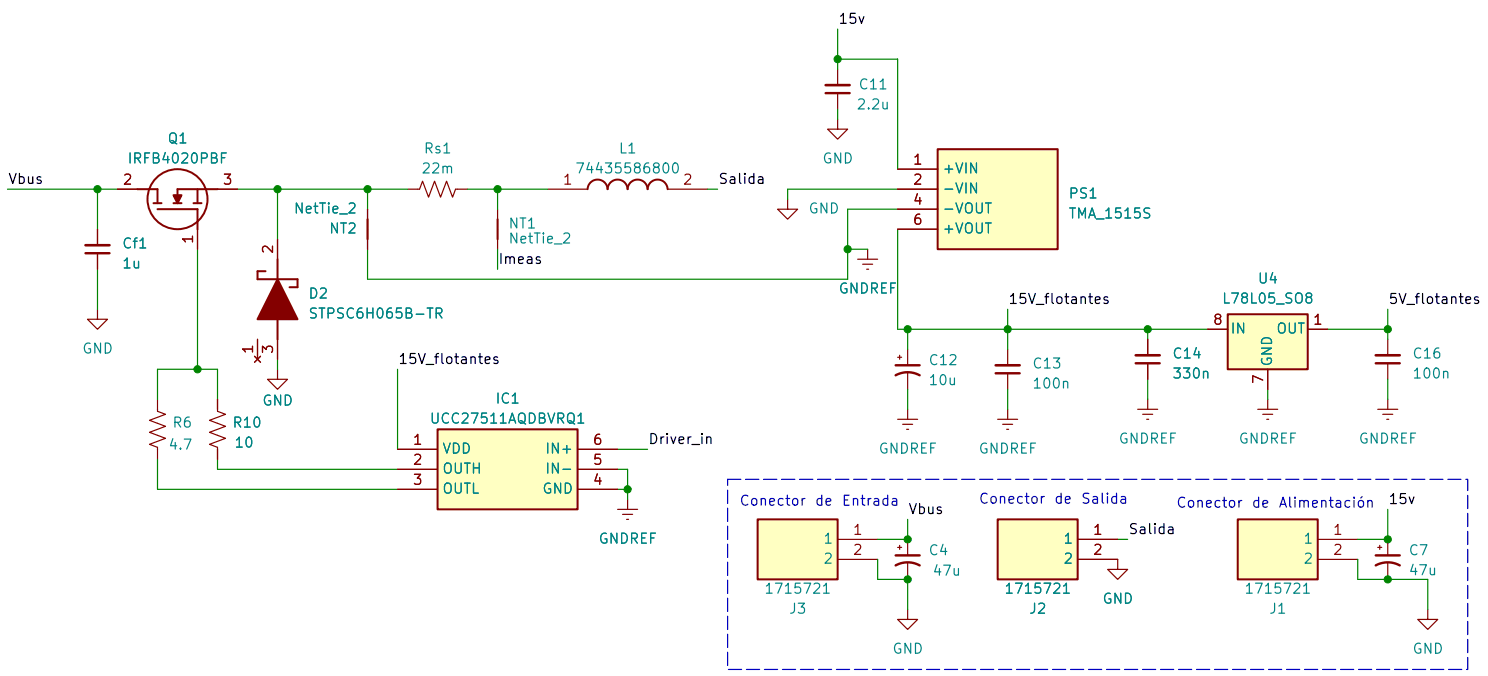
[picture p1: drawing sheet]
<svg xmlns="http://www.w3.org/2000/svg" width="189mm" height="86mm" viewBox="0 0 189 86" stroke-linecap="round" stroke-linejoin="round" font-family="sans-serif">
<path d="M12.4 39.3v1.2h1.2l-1.2 1.3-1.3-1.3h1.3M14.9 24h2.6M25.1 29.1v2.5M27.6 24h2.6M51.7 24h1.6l.4-1 .7 2 .8-2 .7 2 .8-2 .8 2 .3-1h1.6M20 50.7v1.5l1 .4-2 .7 2 .8-2 .8 2 .7-2 .8 1 .4v1.5M27.6 50.7v1.5l1 .4-2 .7 2 .8-2 .8 2 .7-2 .8 1 .4v1.5M35.2 46.9v1.2h1.3l-1.3 1.3-1.2-1.3h1.2M174.9 52h2.6M175.6 52.6h1.2M176.1 53.2h.2M176.2 50.7v1.3" fill="none" stroke="#840000" stroke-width=".15"/>
<g fill="none" stroke="#840000" stroke-width=".25">
<path d="M17.5 24h2.5v1.8M19.5 25.8h1M20 26.6h5.1v2.5M22 25.8h1M24.6 25.8h1M25.1 24v1.8M27.6 24h-5.1v1.8"/>
<circle cx="22.5" cy="25.3" r="3.8"/>
</g>
<path d="M22 24.8h1l-.5 1z" fill="#840000" stroke="#840000" stroke-width=".25"/>
<path d="M157.2 65.9h10.1v7.6h-10.1z" fill="#ffffc2"/>
<path d="M33.7 34.4h-1v1h5.1v1.1h-1M35.2 32.9v2.5M35.2 40.5v2.6M157.2 65.9h10.1v7.6h-10.1z" fill="none" stroke="#840000" stroke-width=".25"/>
<g fill="none" stroke="#840000" stroke-width=".15">
<path d="M12.4 29.1v2M12.4 32.1v2.1M35.2 30.4v2.5M108.9 32.9h2.5M109.5 33.5h1.3M110 34.2h.3M110.2 31.6v1.3M32.3 45.2l.8 .8M32.7 43.1v2.5M33.1 45.2l-.8 .8M35.2 43.1v2.5M167.3 68.5h5.1"/>
<path d="M167.3 71h5.1M174.9 69.5h.5M175.2 69.2v.5M176.2 68.5v2M176.2 71.5v2M181.3 77.4v1.2h1.3l-1.3 1.3-1.3-1.3h1.3"/>
</g>
<path d="M35.2 35.4l2.6 5.1h-5.1z" fill="#840000" stroke="#840000" stroke-width=".25"/>
<path d="M10.9 32.1h3M174.7 71.8a3.2 3.2 0 0 1 3 0M174.7 70.5h3" fill="none" stroke="#840000" stroke-width=".3"/>
<path d="M10.9 31.1h3" fill="none" stroke="#840000" stroke-width=".33"/>
<path d="M126.7 65.9h10.1v7.6h-10.1z" fill="#ffffc2"/>
<path d="M126.7 65.9h10.1v7.6h-10.1z" fill="none" stroke="#840000" stroke-width=".25"/>
<path d="M136.8 68.5h5.1M136.8 71h5.1" fill="none" stroke="#840000" stroke-width=".15"/>
<path d="M55.6 54.5h17.7v10.2h-17.7z" fill="#ffffc2"/>
<path d="M46.7 27.8v2.6M63.2 27.8v2.6M74.6 24a1.27 1.27 0 0 1 1.3-1.2 1.27 1.27 0 0 1 1.2 1.2 1.27 1.27 0 0 1 1.3-1.2 1.27 1.27 0 0 1 1.3 1.2 1.27 1.27 0 0 1 1.3-1.2 1.27 1.27 0 0 1 1.2 1.2 1.27 1.27 0 0 1 1.3-1.2 1.27 1.27 0 0 1 1.3 1.2M55.6 54.5h17.7v10.2h-17.7z" fill="none" stroke="#840000" stroke-width=".25"/>
<g fill="none" stroke="#840000" stroke-width=".15">
<path d="M46.7 26.6v5M63.2 26.6v5M69.5 24h5.1M84.8 24h5M100 25.3v1.3h-1.3l1.3 1.2 1.3-1.2h-1.3M50.5 57h5.1M50.5 59.6h5.1M73.3 57h5.1M73.3 59.6h5.1M114 53.2h2.5M114 45.3h.5M114.2 45.1v.5"/>
<path d="M114.6 53.9h1.3M115.1 54.5h.3M115.2 44.3v2.1M115.2 47.4v2M115.2 52v1.2M50.5 62.1h5.1M73.3 62.1h5.1M78.4 64.7h2.6M79.1 65.3h1.2M79.6 65.9h.2M79.7 63.4v1.3M114 69.5h.5"/>
<path d="M114.2 69.2v.5M115.2 77.4v1.2h1.3l-1.3 1.3-1.2-1.3h1.2M115.2 68.5v2M115.2 71.5v2"/>
</g>
<path d="M113.7 47.6a3.2 3.2 0 0 1 3.1 0M113.7 46.4h3.1M113.7 71.8a3.2 3.2 0 0 1 3.1 0M113.7 70.5h3.1" fill="none" stroke="#840000" stroke-width=".3"/>
<path d="M96.2 65.9h10.2v7.6h-10.2z" fill="#ffffc2"/>
<path d="M96.2 65.9h10.2v7.6h-10.2z" fill="none" stroke="#840000" stroke-width=".25"/>
<path d="M106.4 15.1v1.3h-1.3l1.3 1.3 1.2-1.3h-1.2M106.4 8.8v2M106.4 11.8v2.1M106.4 68.5h5M106.4 71h5" fill="none" stroke="#840000" stroke-width=".15"/>
<path d="M104.8 11.8h3.1" fill="none" stroke="#840000" stroke-width=".3"/>
<path d="M104.8 10.8h3.1" fill="none" stroke="#840000" stroke-width=".33"/>
<path d="M119.1 18.9h15.2v12.7h-15.2z" fill="#ffffc2"/>
<path d="M119.1 18.9h15.2v12.7h-15.2z" fill="none" stroke="#840000" stroke-width=".25"/>
<g fill="none" stroke="#840000" stroke-width=".15">
<path d="M114 21.5h5.1M114 24h5.1M114 26.6h5.1M114 29.1h5.1M126.7 53.2h2.5M127.3 53.9h1.3M127.8 54.5h.3M127.9 44.3v2.1M127.9 47.4v2M127.9 52v1.2M144.5 52h2.5M145.1 52.6h1.3"/>
<path d="M145.6 53.2h.3M145.7 43.1v2M145.7 46.1v2M145.7 50.7v1.3M159.7 52h2.5M160.3 52.6h1.3M160.8 53.2h.3M161 50.7v1.3M176.2 43.1v2M176.2 46.1v2M141.9 71v1.3h1.3l-1.3 1.2-1.3-1.2h1.3"/>
</g>
<path d="M126.4 47.4h3.1M144.2 46.1h3.1M174.7 46.1h3" fill="none" stroke="#840000" stroke-width=".3"/>
<path d="M126.4 46.4h3.1M144.2 45.1h3.1M174.7 45.1h3" fill="none" stroke="#840000" stroke-width=".33"/>
<path d="M155.9 39.9h10.1v7h-10.1z" fill="#ffffc2"/>
<path d="M155.9 39.9h10.1v7h-10.1z" fill="none" stroke="#840000" stroke-width=".25"/>
<g fill="none" stroke="#840000" stroke-width=".15">
<path d="M12.4 29.1v2M12.4 32.1v2.1M14.9 24h2.6M25.1 29.1v2.5M27.6 24h2.6M35.2 30.4v2.5M46.7 26.6v5M114 24h5.1M114 21.5h5.1M114 26.6h5.1M114 29.1h5.1M27.6 50.7v1.3"/>
<path d="M27.6 57v1.3M32.3 45.2l.8 .8M32.7 43.1v2.5M33.1 45.2l-.8 .8M35.2 43.1v2.5M50.5 57h5.1M50.5 59.6h5.1M73.3 57h5.1M73.3 59.6h5.1M145.7 43.1v2M145.7 46.1v2M153.3 41.8h2.6"/>
<path d="M161 46.9v2.5M166 41.8h2.6M50.5 62.1h5.1M73.3 62.1h5.1M136.8 68.5h5.1M136.8 71h5.1"/>
</g>
<g fill="none" stroke="#008400" stroke-width=".15">
<path d="M106.4 7.5h7.6v14M106.4 3.7v5.1M106.4 13.9v1.2M.9 24h14M12.4 24v5.1M12.4 34.2v5.1M25.1 31.6v15.3M30.2 24h21.5M35.2 24v6.4M46.7 24v2.6M59.4 24h10.1M63.2 24v2.6"/>
<path d="M63.2 31.6v2.6M89.8 24h1.3M107.6 31.6h2.6M114 26.6h-6.4v8.8h-60.9v-3.8M114 24h-14v1.3M114 29.1v12.7h39.3M127.9 39.3v5M176.2 39.3v3.8M20 58.3v3.8h30.5M20 50.7v-3.8h7.6v3.8M27.6 58.3v1.3h22.9M35.2 45.6v1.3"/>
<path d="M50.5 46.9v10.1M78.4 57h3.8M78.4 59.6h1.3v3.8M115.2 41.8v2.5M115.2 49.4v2.6M127.9 49.4v2.6M145.7 41.8v1.3M145.7 48.1v2.6M161 49.4v1.3M168.6 41.8h7.6M176.2 48.1v2.6M78.4 62.1h1.3"/>
<path d="M111.4 71v2.5h3.8v3.9M115.2 65.9v2.6h-3.8M141.9 68.5h1.3M172.4 71v2.5h8.9v3.9M176.2 64.7v3.8h-3.8"/>
</g>
<path d="M92.4 60.8h94v24.2h-94z" fill="none" stroke="#0000c2" stroke-width=".15" stroke-dasharray="1.7 .6"/>
<g fill="#008400" stroke="#008400" stroke-width=".13">
<circle cx="12.4" cy="24" r=".46"/>
<circle cx="25.1" cy="46.9" r=".46"/>
<circle cx="46.7" cy="24" r=".46"/>
<circle cx="35.2" cy="24" r=".46"/>
<circle cx="79.7" cy="62.1" r=".46"/>
<circle cx="107.6" cy="31.6" r=".46"/>
<circle cx="63.2" cy="24" r=".46"/>
<circle cx="115.2" cy="73.5" r=".46"/>
<circle cx="115.2" cy="68.5" r=".46"/>
<circle cx="106.4" cy="7.5" r=".46"/>
<circle cx="115.2" cy="41.8" r=".46"/>
<circle cx="127.9" cy="41.8" r=".46"/>
<circle cx="145.7" cy="41.8" r=".46"/>
<circle cx="176.2" cy="41.8" r=".46"/>
<circle cx="176.2" cy="73.5" r=".46"/>
<circle cx="176.2" cy="68.5" r=".46"/>
</g>
<g font-size="1.3">
<text x="106.4" y="3.3">15v</text>
<text x=".9" y="23.7">Vbus</text>
<text x="91.1" y="23.7">Salida</text>
<text x="63.2" y="33.8">Imeas</text>
<text x="127.9" y="38.9">15V_flotantes</text>
<text x="176.2" y="38.9">5V_flotantes</text>
<text x="50.5" y="46.5">15V_flotantes</text>
<text x="82.2" y="56.7">Driver_in</text>
<text x="115.2" y="65.6">Vbus</text>
<text x="176.2" y="64.3">15v</text>
<text x="143.2" y="68.1">Salida</text>
</g>
<g font-size="1.3" fill="#008484">
<text x="108.9" y="11.7">C11</text>
<text x="108.7" y="14.2">2.2u</text>
<text x="16.1" y="21.1">IRFB4020PBF</text>
<text x="21.2" y="18.5">Q1</text>
<text x="53.4" y="22.3">22m</text>
<text x="53.7" y="19.8">Rs1</text>
<text x="72.9" y="22.3">74435586800</text>
<text x="78.5" y="19.8">L1</text>
<text x="104.3" y="21.1">GND</text>
<text x="119.6" y="22.3">+VIN</text>
<text x="37.2" y="27.4">NetTie_2</text>
<text x="41.7" y="30">NT2</text>
<text x="64.5" y="29.3">NT1</text>
<text x="102.6" y="27.4">GND</text>
<text x="119.6" y="24.9">-VIN</text>
<text x="119.6" y="27.4">-VOUT</text>
<text x="119.6" y="30">+VOUT</text>
<text x="135.6" y="28.1">TMA_1515S</text>
<text x="135.6" y="25.5">PS1</text>
<text x="15.4" y="34.4">1u</text>
<text x="15.4" y="31.9">Cf1</text>
<text x="64.5" y="31.2">NetTie_2</text>
<text x="39.1" y="38.2">D2</text>
<text x="39.1" y="40.8">STPSC6H065B-TR</text>
<text x="106.4" y="37.6">GNDREF</text>
<text x="155.1" y="38.8">L78L05_SO8</text>
<text x="159.6" y="36.3">U4</text>
<text x="10.3" y="45.2">GND</text>
<text x="117.8" y="46.7">C12</text>
<text x="131" y="47.1">C13</text>
<text x="148.8" y="45.8">C14</text>
<text x="156.1" y="42.7">IN</text>
<text x="161.8" y="46.6" transform="rotate(-90 161.8 46.6)">GND</text>
<text x="162" y="42.7">OUT</text>
<text x="179.2" y="45.8">C16</text>
<text x="33.2" y="51.8">GND</text>
<text x="62.8" y="51.5">IC1</text>
<text x="117.8" y="49.2">10u</text>
<text x="131" y="49.6">100n</text>
<text x="148.8" y="48.4">330n</text>
<text x="179.2" y="48.4">100n</text>
<text x="21.3" y="57.4">4.7</text>
<text x="21.8" y="54.6">R6</text>
<text x="29.4" y="54.6">R10</text>
<text x="29.7" y="57.1">10</text>
<text x="54.5" y="54.1">UCC27511AQDBVRQ1</text>
<text x="56.1" y="57.9">VDD</text>
<text x="69.1" y="57.9">IN+</text>
<text x="111.5" y="57.9">GNDREF</text>
<text x="124.2" y="57.9">GNDREF</text>
<text x="141.9" y="56.6">GNDREF</text>
<text x="157.2" y="56.6">GNDREF</text>
<text x="172.4" y="56.6">GNDREF</text>
<text x="56.1" y="60.4">OUTH</text>
<text x="56.1" y="63">OUTL</text>
<text x="68.8" y="63">GND</text>
<text x="69.1" y="60.4">IN-</text>
<text x="75.9" y="69.3">GNDREF</text>
<text x="104.4" y="69.3">1</text>
<text x="104.4" y="71.9">2</text>
<text x="117.8" y="70.8">C4</text>
<text x="134.9" y="69.3">1</text>
<text x="134.9" y="71.9">2</text>
<text x="165.4" y="69.3">1</text>
<text x="165.4" y="71.9">2</text>
<text x="178.8" y="70.8">C7</text>
<text x="96.9" y="75.7">1715721</text>
<text x="118.3" y="73.4">47u</text>
<text x="127.4" y="75.7">1715721</text>
<text x="139.9" y="76.9">GND</text>
<text x="157.9" y="75.7">1715721</text>
<text x="178.8" y="73.3">47u</text>
<text x="100.1" y="78.2">J3</text>
<text x="113.2" y="83.3">GND</text>
<text x="130.6" y="78.2">J2</text>
<text x="161" y="78.2">J1</text>
<text x="179.3" y="83.3">GND</text>
</g>
<g font-size="1.3" fill="#840000">
<text x="15.5" y="23.8">2</text>
<text x="28.2" y="23.8">3</text>
<text x="71.4" y="23.8">1</text>
<text x="86.6" y="23.8">2</text>
<text x="115.8" y="21.2">1</text>
<text x="115.8" y="23.8">2</text>
<text x="115.8" y="26.3">4</text>
<text x="115.8" y="28.8">6</text>
<text x="24.8" y="31.1" transform="rotate(-90 24.8 31.1)">1</text>
<text x="35" y="32.3" transform="rotate(-90 35 32.3)">2</text>
<text x="153.9" y="41.5">8</text>
<text x="166.6" y="41.5">1</text>
<text x="32.4" y="45" transform="rotate(-90 32.4 45)">1</text>
<text x="35" y="45" transform="rotate(-90 35 45)">3</text>
<text x="160.7" y="48.8" transform="rotate(-90 160.7 48.8)">7</text>
<text x="52.3" y="56.8">1</text>
<text x="52.3" y="59.3">2</text>
<text x="75.2" y="59.3">5</text>
<text x="75.2" y="56.8">6</text>
<text x="52.3" y="61.9">3</text>
<text x="75.2" y="61.9">4</text>
<text x="108.2" y="68.2">1</text>
<text x="108.2" y="70.7">2</text>
<text x="138.7" y="68.2">1</text>
<text x="138.7" y="70.7">2</text>
<text x="169.2" y="68.2">1</text>
<text x="169.2" y="70.7">2</text>
</g>
<g font-size="1.3" fill="#0000c2">
<text x="93.8" y="64.5">Conector</text>
<text x="103.4" y="64.5">de</text>
<text x="106.8" y="64.5">Entrada</text>
<text x="124.2" y="64.3">Conector</text>
<text x="133.8" y="64.3">de</text>
<text x="137.2" y="64.3">Salida</text>
<text x="149.3" y="64.8">Conector</text>
<text x="158.8" y="64.8">de</text>
<text x="162.2" y="64.8">Alimentación</text>
</g>
</svg>
